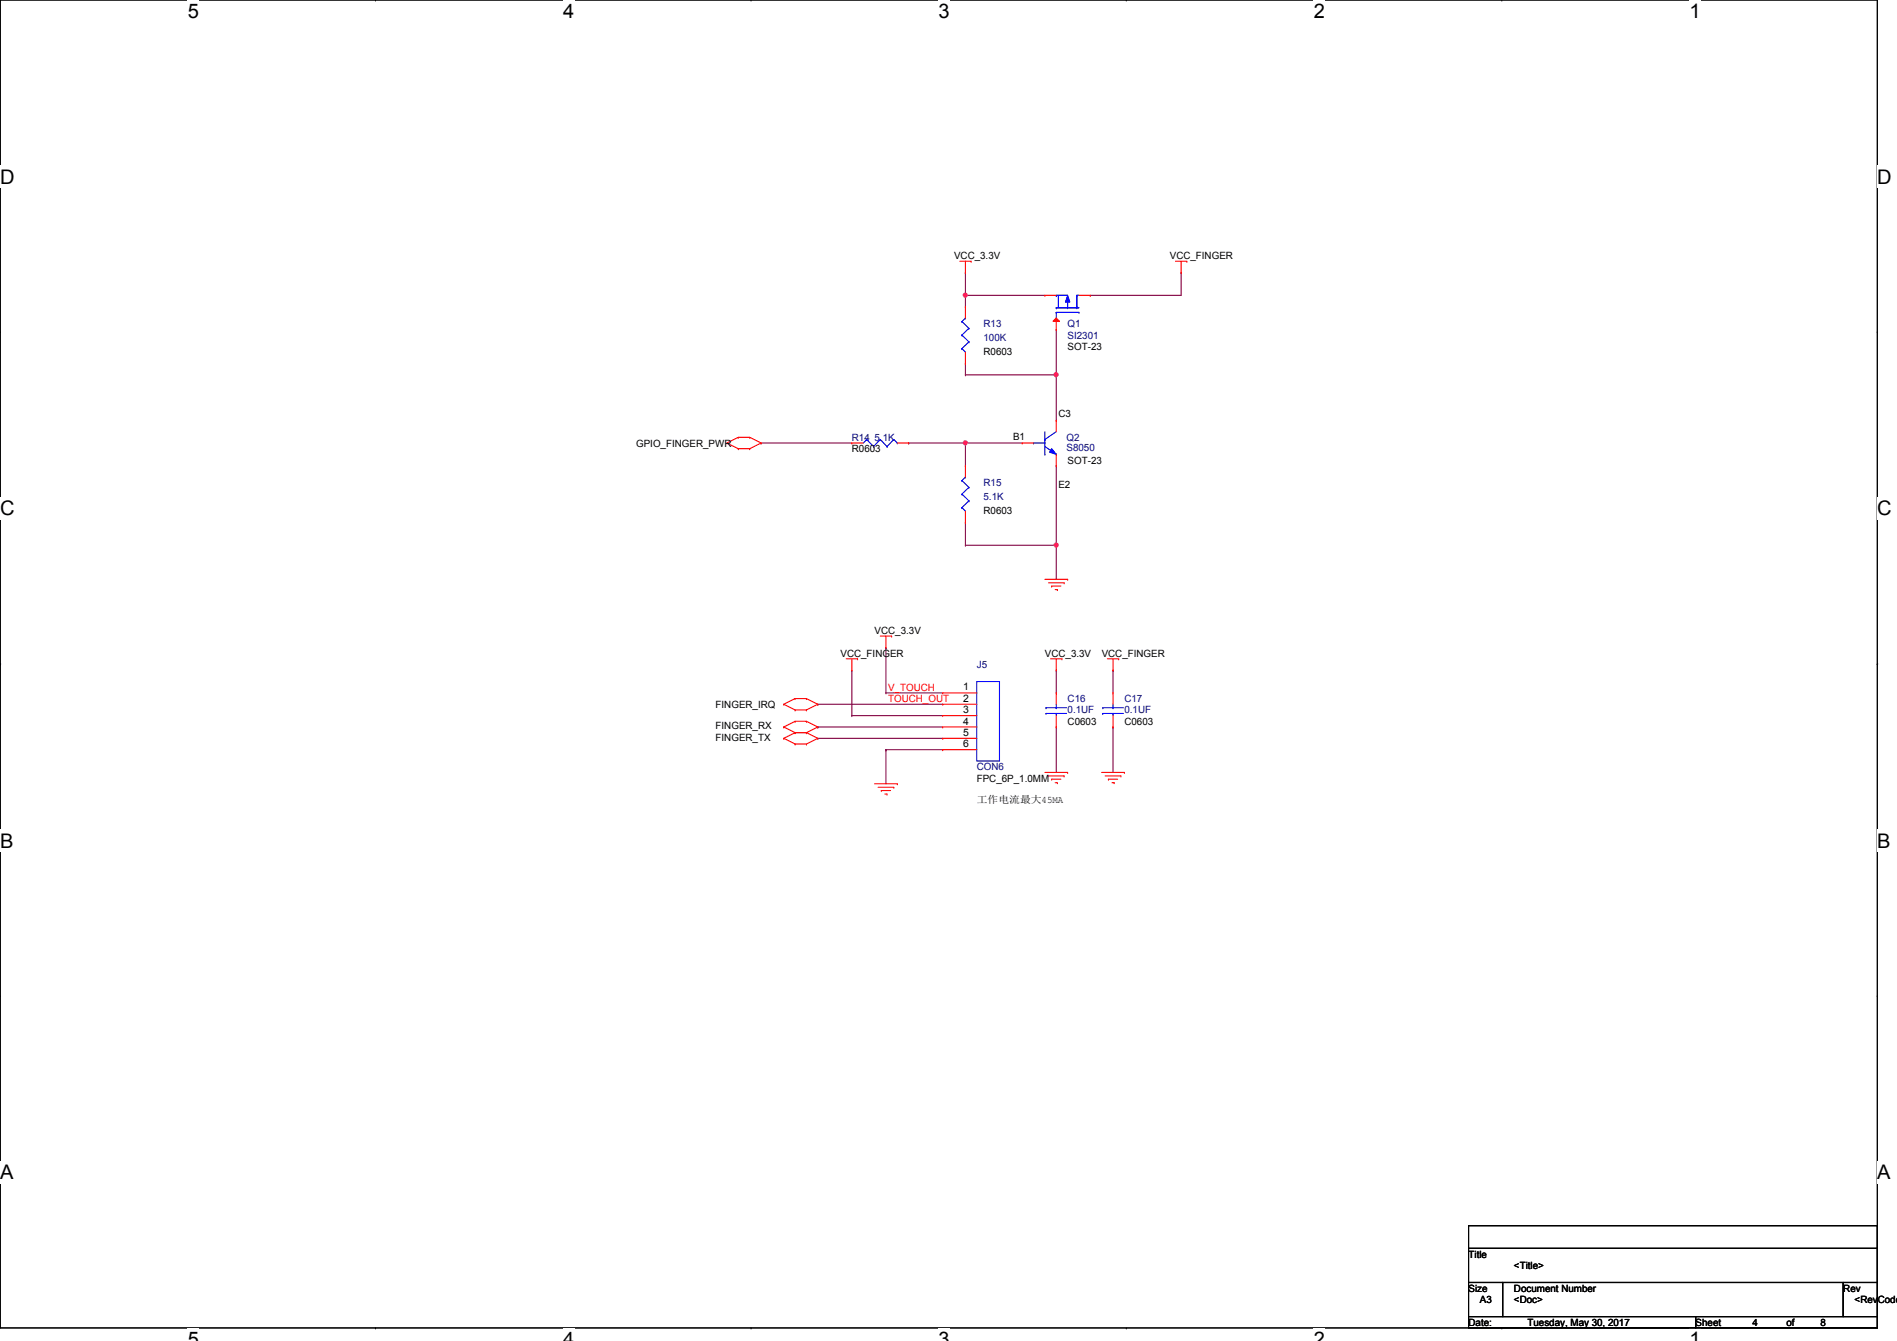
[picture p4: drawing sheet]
<svg xmlns="http://www.w3.org/2000/svg" width="297mm" height="210mm" viewBox="0 0 297 210" stroke-linecap="round" stroke-linejoin="round" font-family="sans-serif">
<path d="M0 0h294v207.9h-294z" fill="none" stroke="#000" stroke-width=".17"/>
<g fill="#fff">
<path d="M29.4 0h1.8v3.5h-1.8z"/>
<path d="M29.4 207.9h1.8v2h-1.8z"/>
</g>
<path d="M58.8 0h.1M58.8 207.9h.1" fill="none" stroke="#000" stroke-width=".17"/>
<g fill="#fff">
<path d="M88.2 0h1.7v3.5h-1.7z"/>
<path d="M88.2 207.9h1.7v2h-1.7z"/>
</g>
<path d="M117.6 0h.1M117.6 207.9h.1" fill="none" stroke="#000" stroke-width=".17"/>
<g fill="#fff">
<path d="M147 0h1.7v3.5h-1.7z"/>
<path d="M147 207.9h1.7v2h-1.7z"/>
</g>
<path d="M176.4 0h.1M176.4 207.9h.1" fill="none" stroke="#000" stroke-width=".17"/>
<g fill="#fff">
<path d="M205.7 0h1.8v3.5h-1.8z"/>
<path d="M205.7 207.9h1.8v2h-1.8z"/>
</g>
<path d="M235.2 0h.1M235.2 207.9h.1" fill="none" stroke="#000" stroke-width=".17"/>
<g fill="#fff">
<path d="M264.5 0h1.8v3.5h-1.8z"/>
<path d="M264.5 207.9h1.8v2h-1.8z"/>
<path d="M0 26h2.3v3.4h-2.3z"/>
<path d="M294 26h2.2v3.4h-2.2z"/>
<path d="M0 77.9h2.3v3.5h-2.3z"/>
<path d="M294 77.9h2.2v3.5h-2.2z"/>
</g>
<path d="M0 51.9h.1M294 51.9h.1" fill="none" stroke="#000" stroke-width=".17"/>
<g fill="#fff">
<path d="M0 129.9h2.1v3.4h-2.1z"/>
<path d="M294 129.9h2v3.4h-2z"/>
</g>
<path d="M0 103.9h.1M294 103.9h.1" fill="none" stroke="#000" stroke-width=".17"/>
<path d="M0 103.9h.1M294 103.9h.1" fill="none" stroke="#000" stroke-width=".16"/>
<g fill="#fff">
<path d="M0 181.8h2.1v3.5h-2.1z"/>
<path d="M294 181.8h2v3.5h-2z"/>
</g>
<path d="M0 155.9h.1M294 155.9h.1" fill="none" stroke="#000" stroke-width=".17"/>
<g fill="none" stroke="#800040" stroke-width=".17">
<path d="M165.4 85.3h.1M165.4 85.3v5.4M128.1 110.2h.1M128.1 113.8h.1M128.1 115.6h.1M128.1 110.2h19.5M128.1 113.8h19.5M128.1 115.6h19.5M133.4 112h.1M133.4 104.9h.1M133.4 112h14.2M133.4 104.9v7.1"/>
<path d="M138.7 101.3h.1M138.7 108.5h.1M138.7 117.3h.1M138.7 101.3v7.2M138.7 117.3v5.4M138.7 108.5h8.9M138.7 117.3h8.9M165.4 104.9h.1M165.4 113.8h.1M165.4 104.9v3.6M165.4 113.8v7.1"/>
</g>
<circle cx="165.4" cy="85.3" r=".32" fill="#f0f"/>
<circle cx="165.4" cy="85.3" r=".32" fill="none" stroke="#f0f" stroke-width=".17"/>
<path d="M151.2 69.3h.1M151.2 69.3v3.6M151.2 69.3h8.9M151.2 81.8h.1M151.2 85.3h.1M151.2 81.8v3.5M151.2 85.3h14.2" fill="none" stroke="#800040" stroke-width=".17"/>
<circle cx="151.1" cy="69.3" r=".32" fill="#f0f"/>
<circle cx="151.1" cy="69.3" r=".32" fill="none" stroke="#f0f" stroke-width=".17"/>
<path d="M151.2 46.2h.1M151.2 46.2v1.8M119.2 69.3h.1M119.2 69.3h14.2M142.3 69.3h.1M142.3 69.3h8.9" fill="none" stroke="#800040" stroke-width=".17"/>
<circle cx="151.1" cy="46.2" r=".32" fill="#f0f"/>
<circle cx="151.1" cy="46.2" r=".32" fill="none" stroke="#f0f" stroke-width=".17"/>
<path d="M151.2 46.2h.1M151.2 46.2h12.4M165.4 58.7h.1M165.4 58.7v7.1" fill="none" stroke="#800040" stroke-width=".17"/>
<circle cx="165.4" cy="58.6" r=".32" fill="#f0f"/>
<circle cx="165.4" cy="58.6" r=".32" fill="none" stroke="#f0f" stroke-width=".17"/>
<g fill="none" stroke="#800040" stroke-width=".17">
<path d="M151.2 56.9h.1M151.2 58.7h.1M151.2 42.7h.1M151.2 42.7v3.5M151.2 56.9v1.8M165.4 51.6h.1M165.4 51.6v7.1h-14.2M170.7 46.2h.1M185 42.7h.1M185 42.7v3.5h-14.3M165.4 72.9h.1M165.4 72.9v12.4"/>
<path d="M174.3 104.9h.1M174.3 113.8h.1M174.3 104.9v3.6M174.3 113.8v7.1"/>
</g>
<g fill="none" stroke="#f00" stroke-width=".17">
<path d="M150.3 40.9h1.8M151.2 42.7h.1M151.2 40.9v1.8M152.1 40.9h.1M184.1 40.9h1.7M185 42.7h.1M185 40.9v1.8M185.8 40.9h.1M113.8 69.3h.1M113.8 69.3l1.8 .9M115.6 68.5h.1M115.6 70.2h.1"/>
<path d="M115.6 68.5l-1.8 .8M115.6 68.5h1.8M115.6 70.2h1.8M117.4 68.5h.1M117.4 70.2h.1M117.4 68.5l1.8 .8M119.2 69.3h.1M119.2 69.3l-1.8 .9M133.4 69.3h.1M133.4 69.3h1.8M140.5 69.3h1.8M142.3 69.3h.1"/>
<path d="M137.8 99.6h1.8M138.7 99.6v1.7M139.6 99.6h.1M163.6 90.7h3.6M164.2 91.2h2.4M164.7 91.7h.1M164.7 91.7h1.4M165.2 92.3h.4M165.6 92.3h.1M166.6 91.2h.1M167.2 90.7h.1M122.7 110.2h.1"/>
<path d="M122.7 113.8h.1M122.7 115.6h.1M122.7 110.2l1.8 .9M122.7 113.8l1.8 .9M122.7 115.6l1.8 .9M124.5 109.3h.1M124.5 111.1h.1M124.5 112.9h.1M124.5 114.7h.1M124.5 116.5h.1M124.5 109.3l-1.8 .9M124.5 109.3h1.8"/>
<path d="M124.5 111.1h1.8M124.5 112.9l-1.8 .9M124.5 112.9h1.8M124.5 114.7h1.8M124.5 114.7l-1.8 .9M124.5 116.5h1.8M126.3 109.3h.1M126.3 111.1h.1M126.3 112.9h.1M126.3 114.7h.1M126.3 116.5h.1M126.3 109.3l1.8 .9"/>
<path d="M126.3 112.9l1.8 .9M126.3 114.7l1.8 .9M128.1 110.2h.1M128.1 113.8h.1M128.1 115.6h.1M128.1 110.2l-1.8 .9M128.1 113.8l-1.8 .9M128.1 115.6l-1.8 .9M132.5 103.1h1.8M133.4 104.9h.1M133.4 103.1v1.8M134.3 103.1h.1"/>
<path d="M138.7 101.3h.1M164.5 103.1h1.8M165.4 104.9h.1M165.4 103.1v1.8M166.3 103.1h.1M173.4 103.1h1.8M174.3 104.9h.1M174.3 103.1v1.8M175.2 103.1h.1M136.9 122.7h3.6M137.5 123.2h2.5M138 123.7h.1"/>
<path d="M138 123.7h1.4M138.6 124.3h.3M138.9 124.3h.1M140 123.2h.1M140.5 122.7h.1M163.6 120.9h3.6M164.2 121.5h2.4M164.7 122h.1M164.7 122h1.4M165.2 122.5h.4M165.6 122.5h.1M166.6 121.5h.1"/>
<path d="M167.2 120.9h.1M172.5 120.9h3.6M173.1 121.5h2.4M173.6 122h.1M173.6 122h1.4M174.1 122.5h.4M174.5 122.5h.1M175.5 121.5h.1M176.1 120.9h.1"/>
</g>
<path d="M230 191.9h64v3.5h-64zM230 195.4h64v5.3h-64zM230 200.7h5.3v5.4h-5.3zM230 206.1h35.5v1.8h-35.5zM235.3 200.7h53.3v5.4h-53.3zM265.5 206.1h28.5v1.8h-28.5zM288.6 200.7h5.4v5.4h-5.4z" fill="none" stroke="#000" stroke-width=".17"/>
<g fill="none" stroke="#00f" stroke-width=".17">
<path d="M165.4 48.2h.1M165.4 46.2h.1M165.4 48.9h.1M165.4 48.2h3.5M165.4 46.2h1.8M165.4 48.9v.9M165.4 48.9h3.5M165.7 46.4h.1M165.7 46.2h.1M165.7 46.2v2M167.2 48.2h.1M167.2 47.1v1.1"/>
<path d="M168.6 46.2h.1M168.6 48h.1M168.6 48.2h.1M168.6 46.2h.3M168.6 46.2v2M168.9 48.9h.1M135.7 68.8h.1M135.7 68.8l-.5 .5M135.7 68.8l1.1 1.1M136.8 69.9h.1M137.8 68.8h.1M137.8 68.8l-1 1.1"/>
<path d="M137.8 68.8l1.1 1.1M138.9 69.9h.1M140 68.8h.1M140 68.8l-1.1 1.1M140 68.8l.5 .5M140.5 69.3h.1"/>
</g>
<path d="M167.2 46.2l.3 1.1h-.7z" fill="#00f"/>
<path d="M167.2 46.2l.3 1.1h-.7z" fill="none" stroke="#00f" stroke-width=".17"/>
<path d="M164.9 50.3l.5-.5 .5 .5z" fill="#f00"/>
<g fill="none" stroke="#f00" stroke-width=".17">
<path d="M151.2 56.9h.1M151.2 48h.1M151.2 48v1.8M151.2 55.1v1.8M163.6 46.2h.1M163.6 46.2h1.8M164.9 50.3l.5-.5 .5 .5zM165.4 51.6h.1M165.4 49.8v1.8M168.9 46.2h1.8M170.7 46.2h.1M151.2 72.9h.1"/>
<path d="M151.2 72.9v1.8M151.2 81.8h.1M151.2 80v1.8M147.6 108.5h.1M147.6 110.2h.1M147.6 112h.1M147.6 113.8h.1M147.6 115.6h.1M147.6 117.3h.1M147.6 108.5h5.3M147.6 110.2h5.3M147.6 112h5.3"/>
<path d="M147.6 113.8h5.3M147.6 115.6h5.3M147.6 117.3h5.3M165.4 113.8h.1M165.4 108.5h.1M165.4 108.5v1.7M165.4 112v1.8M174.3 113.8h.1M174.3 108.5h.1M174.3 108.5v1.7M174.3 112v1.8"/>
</g>
<g fill="none" stroke="#00f" stroke-width=".17">
<path d="M150.6 54.6h.1M150.6 52.5h.1M150.6 50.3h.1M150.6 54.6l.6 .5M150.6 52.5l1.1 1M150.6 50.3l1.1 1.1M151.2 49.8h.1M151.2 49.8l-.6 .5M151.7 53.5h.1M151.7 51.4h.1M151.7 53.5l-1.1 1.1M151.7 51.4l-1.1 1.1"/>
<path d="M150.6 79.5h.1M150.6 77.3h.1M150.6 75.2h.1M150.6 79.5l.6 .5M150.6 77.3l1.1 1.1M150.6 75.2l1.1 1.1M151.2 74.7h.1M151.2 74.7l-.6 .5M151.7 78.4h.1M151.7 76.3h.1M151.7 78.4l-1.1 1.1M151.7 76.3l-1.1 1"/>
<path d="M161.8 69.3h.1M161.8 69.3h1.8M163.6 71.1h.1M163.6 68.8h.1M163.6 69.9l1.8 1.2M163.6 67.6v3.5M165.4 71.1h.1M165.4 67.6l-1.8 1.2M152.9 106.7h3.6v12.4h-3.6zM163.8 110.8h.1M163.8 111.7h.1M163.8 110.8h3.2"/>
<path d="M163.8 111.7h3.2M165.4 111.7h.1M165.4 110.8h.1M165.4 110.2v.6M165.4 111.7v.3M172.7 110.8h.1M172.7 111.7h.1M172.7 110.8h3.2M172.7 111.7h3.2M174.3 111.7h.1M174.3 110.8h.1M174.3 110.2v.6"/>
<path d="M174.3 111.7v.3"/>
</g>
<path d="M164.7 70.2l.7 .9-1.1-.3z" fill="#00f"/>
<path d="M164.7 70.2l.7 .9-1.1-.3z" fill="none" stroke="#00f" stroke-width=".17"/>
<path d="M160.1 69.3h.1M160.1 69.3h1.7M165.4 72.9h.1M165.4 65.8h.1M165.4 65.8v1.8M165.4 71.1v1.8" fill="none" stroke="#f00" stroke-width=".17"/>
<circle cx="165.4" cy="85.3" r=".32" fill="#f0f"/>
<circle cx="165.4" cy="85.3" r=".32" fill="none" stroke="#f0f" stroke-width=".17"/>
<circle cx="151.1" cy="69.3" r=".32" fill="#f0f"/>
<circle cx="151.1" cy="69.3" r=".32" fill="none" stroke="#f0f" stroke-width=".17"/>
<circle cx="151.1" cy="46.2" r=".32" fill="#f0f"/>
<circle cx="151.1" cy="46.2" r=".32" fill="none" stroke="#f0f" stroke-width=".17"/>
<circle cx="165.4" cy="58.6" r=".32" fill="#f0f"/>
<circle cx="165.4" cy="58.6" r=".32" fill="none" stroke="#f0f" stroke-width=".17"/>
<g font-size="3.1">
<text x="29.4" y="2.8">5</text>
<text x="88.2" y="2.8">4</text>
<text x="147" y="2.8">3</text>
<text x="205.7" y="2.8">2</text>
<text x="264.5" y="2.8">1</text>
<text x="0" y="28.7">D</text>
<text x="294" y="28.7">D</text>
<text x="0" y="80.7">C</text>
<text x="294" y="80.7">C</text>
<text x="0" y="132.7">B</text>
<text x="294" y="132.7">B</text>
<text x="0" y="184.6">A</text>
<text x="294" y="184.6">A</text>
<text x="29.4" y="210.7">5</text>
<text x="88.2" y="210.7">4</text>
<text x="147" y="210.7">3</text>
<text x="205.7" y="210.7">2</text>
<text x="264.5" y="210.7">1</text>
</g>
<g font-size="1.6">
<text x="149.4" y="40.6">VCC_3.3V</text>
<text x="183.2" y="40.6">VCC_FINGER</text>
<text x="154" y="55.5">R0603</text>
<text x="167.2" y="54.8">SOT-23</text>
<text x="165.7" y="65.3">C3</text>
<text x="99.6" y="69.9">GPIO_FINGER_PWR</text>
<text x="133.4" y="70.8">R0603</text>
<text x="158.6" y="68.8">B1</text>
<text x="165.7" y="76.5">E2</text>
<text x="167.2" y="72.6">SOT-23</text>
<text x="154" y="80.4">R0603</text>
<text x="136.9" y="99.2">VCC_3.3V</text>
<text x="131.6" y="102.8">VCC_FINGER</text>
<text x="163.6" y="102.8">VCC_3.3V</text>
<text x="172.5" y="102.8">VCC_FINGER</text>
<text x="112.1" y="110.8">FINGER_IRQ</text>
<text x="150.8" y="108.1">1</text>
<text x="150.8" y="109.9">2</text>
<text x="150.8" y="111.6">3</text>
<text x="150.8" y="113.4">4</text>
<text x="167.2" y="113.5">C0603</text>
<text x="176.1" y="113.5">C0603</text>
<text x="112.1" y="114.2">FINGER_RX</text>
<text x="112.1" y="116">FINGER_TX</text>
<text x="150.8" y="115.2">5</text>
<text x="150.8" y="117">6</text>
<text x="152.9" y="125.7">工工电工工工45MA</text>
<text x="152.9" y="122.3">FPC_6P_1.0MM</text>
<text x="230" y="196.8">Title</text>
<text x="230" y="202.2">Size</text>
<text x="231.7" y="204">A3</text>
<text x="237.1" y="202.2">Document Number</text>
<text x="237.1" y="198.6">&lt;Title&gt;</text>
<text x="237.1" y="204">&lt;Doc&gt;</text>
<text x="288.6" y="202.2">Rev</text>
<text x="290.4" y="204">&lt;RevCode&gt;</text>
<text x="230" y="207.5">Date:</text>
<text x="239.2" y="207.5">Tuesday, May 30, 2017</text>
<text x="265.5" y="207.5">Sheet</text>
<text x="274.4" y="207.5">4</text>
<text x="279.7" y="207.5">of</text>
<text x="285.1" y="207.5">8</text>
</g>
<g font-size="1.6" fill="#000080">
<text x="154" y="51.2">R13</text>
<text x="154" y="53.3">100K</text>
<text x="167.2" y="51.2">Q1</text>
<text x="167.2" y="53">SI2301</text>
<text x="133.4" y="69">R14 5.1K</text>
<text x="167" y="69">Q2</text>
<text x="167" y="70.6">S8050</text>
<text x="154" y="76.1">R15</text>
<text x="154" y="78.2">5.1K</text>
<text x="152.9" y="104.6">J5</text>
<text x="167.2" y="109.9">C16</text>
<text x="167.2" y="111.7">0.1UF</text>
<text x="176.1" y="109.9">C17</text>
<text x="176.1" y="111.7">0.1UF</text>
<text x="152.9" y="120.6">CON6</text>
</g>
<g font-size="1.6" fill="#f00">
<text x="139.1" y="108.1">V_TOUCH</text>
<text x="139.1" y="109.9">TOUCH_OUT</text>
</g>
</svg>
